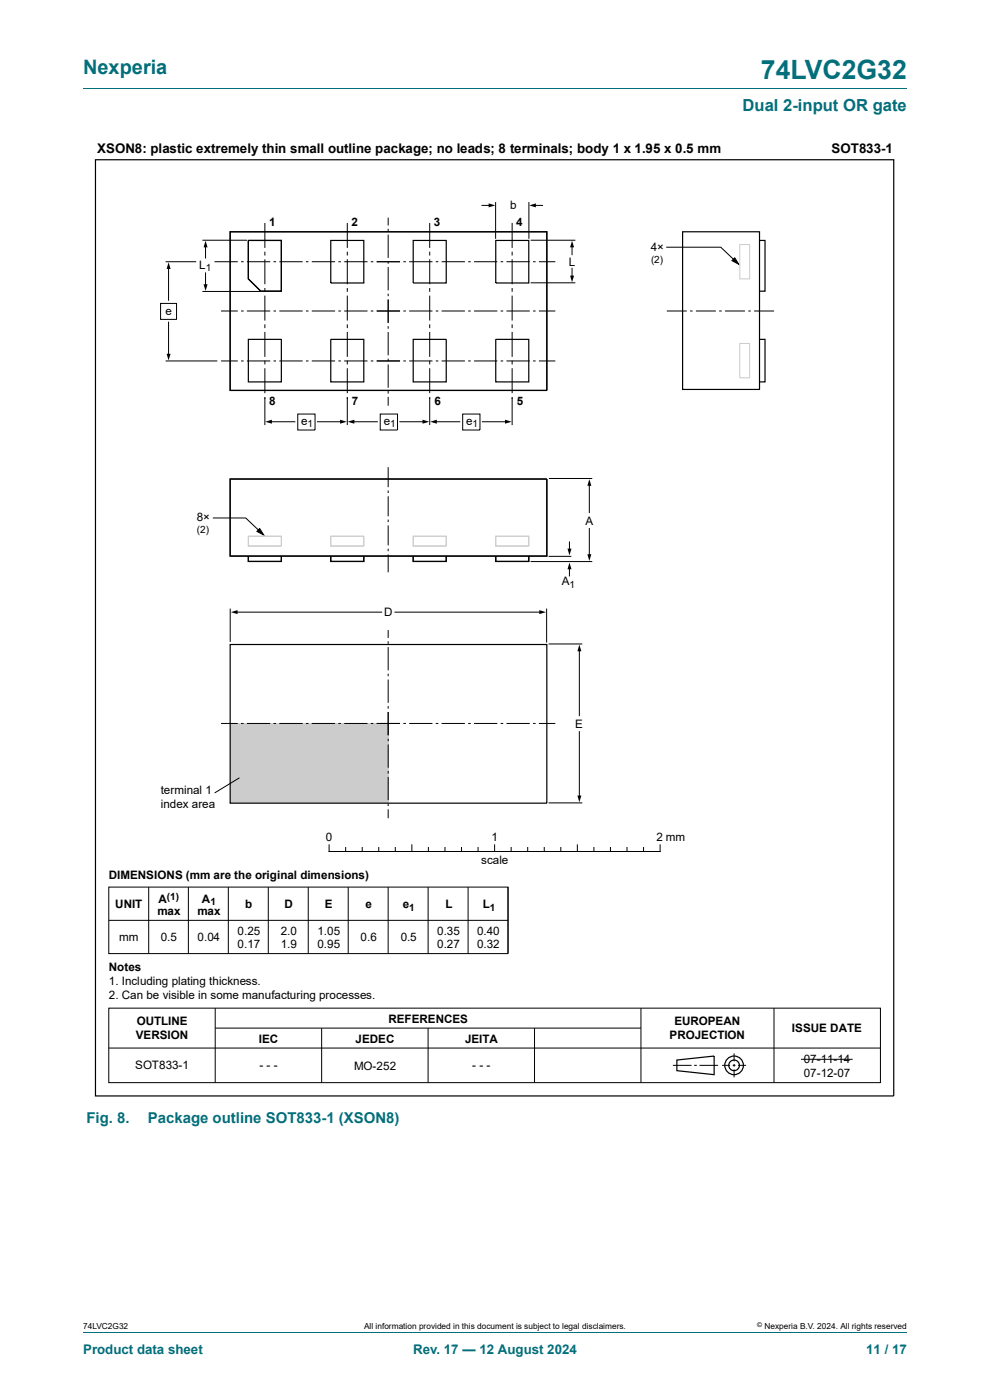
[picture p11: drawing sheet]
<svg xmlns="http://www.w3.org/2000/svg" width="210mm" height="297mm" viewBox="0 0 210 297" stroke-linecap="round" stroke-linejoin="round" font-family="sans-serif">
<path d="M17.6 18.8h174.8" fill="none" stroke="#036f7b" stroke-width=".21"/>
<path d="M48.8 153.5h33.5v16.9h-33.5z" fill="#ccc"/>
<g fill="none" stroke="#000" stroke-width=".21">
<path d="M35.1 55.5h6.5M35.8 56.8v6.9M42.9 51h9.5M43.6 52.2v2.5M43.6 57.9v2.7M45.5 55.5h4.9M51.1 55.5h.6M52.4 55.5h4.9M56.2 47.3v5.3M56.2 53.4v.8M56.2 55v5.3M58 55.5h.6"/>
<path d="M59.3 55.5h4.9M64.9 55.5h.5M66.1 55.5h5M71.8 55.5h.5M73 55.5h5M73.7 47.3v5.3M73.7 53.4v.8M73.7 55v5.3M78.7 55.5h.5M79.9 55.5h5M82.3 46.2v1.6M82.3 48.5v.6"/>
<path d="M82.3 49.8v4.9M82.3 55.4v.5M82.3 56.7v4.9M85.6 55.5h.5M86.8 55.5h4.9M91.2 47.3v5.3M91.2 53.4v.8M91.2 55v5.3M92.4 55.5h.6M93.7 55.5h4.9M99.3 55.5h.6M100.6 55.5h4.9"/>
<path d="M102.2 43.6h1.7M105.1 42.9v7.8M106.2 55.5h.5M107.4 55.5h5M108.6 47.3v5.3M108.6 53.4v.8M108.6 55v5.3M112.2 42.9v7.8M112.6 60h9.4M112.6 51h9.4M113.1 55.5h.5M113.4 43.6h1.7"/>
<path d="M114.3 55.5h3.5M121.3 52.2v1.8M121.3 56.9v1.9M141.3 52.4h11.6l3.2 3.1M155.8 54.7l.9 1.4-1.4-.8zM34.1 64.4h3.3v3.4h-3.3zM35.1 76.6h11M35.8 68.3v7M42.9 61.8h12.3M46.9 66h3.5M46.9 76.6h3.5M51.1 66h.6"/>
<path d="M51.1 76.6h.6M52.4 66h4.9M52.4 76.6h4.9M56.2 61.1v.8M56.2 62.7v5.3M56.2 68.8v.8M56.2 70.4v5.3M56.2 76.5v.8M56.2 78.1v5.3M58 66h.6M58 76.6h.6M59.3 66h4.9"/>
<path d="M59.3 76.6h4.9M64.9 66h.5M64.9 76.6h.5M66.1 66h5M66.1 76.6h5M71.8 66h.5M71.8 76.6h.5M73 66h5M73 76.6h5M73.7 61.1v.8M73.7 62.7v5.3M73.7 68.8v.8"/>
<path d="M73.7 70.4v5.3M73.7 76.5v.8M73.7 78.1v5.3M78.7 66h.5M78.7 76.6h.5M79.9 66h5M79.9 76.6h5M82.3 62.3v.5M82.3 63.5v5M82.3 69.2v.5M82.3 70.4v5M82.3 76.1v.5"/>
<path d="M82.3 77.3v5M85.6 66h.5M85.6 76.6h.5M86.8 66h4.9M86.8 76.6h4.9M91.2 61.1v.8M91.2 62.7v5.3M91.2 68.8v.8M91.2 70.4v5.3M91.2 76.5v.8M91.2 78.1v5.3M92.4 66h.6"/>
<path d="M92.4 76.6h.6M93.7 66h4.9M93.7 76.6h4.9M99.3 66h.6M99.3 76.6h.6M100.6 66h4.9M100.6 76.6h4.9M106.2 66h.5M106.2 76.6h.5M107.4 66h5M107.4 76.6h5M108.6 61.1v.8"/>
<path d="M108.6 62.7v5.3M108.6 68.8v.8M108.6 70.4v5.3M108.6 76.5v.8M108.6 78.1v5.3M113.1 66h.5M113.1 76.6h.5M114.3 66h3.5M114.3 76.6h3.5M141.4 66h4.3M146.4 66h.5M147.6 66h4.2"/>
<path d="M152.6 66h.5M153.8 66h4.2M158.7 66h.6M160 66h4.2M56.2 84.2v6M57.4 89.5h5.1M63.2 87.8h3.6v3.4h-3.6zM67.3 89.5h5.1M73.7 84.2v6M74.9 89.5h5.1M80.7 87.8h3.6v3.4h-3.6zM82.3 83v.5"/>
<path d="M82.3 84.2v1.9M82.3 99.1v4.2M84.8 89.5h5.1M91.2 84.2v6M92.4 89.5h5.1M98.1 87.8h3.7v3.4h-3.7zM102.3 89.5h5.1M108.6 84.2v6M45.2 109.9h6.9l3.2 3M55.1 112.1l.8 1.4-1.4-.8zM82.3 104.1v.5M82.3 105.3v4.2"/>
<path d="M82.3 110.2v.6M82.3 111.5v4.2M82.3 116.4v.5M82.3 117.6v3.8M112.6 119.1h13M116.4 118h4.8M116.4 101.5h9.2M120.8 115v1.7M125 102.8v5.9M125 112.1v5.8M48.8 129.1v7.1M50.1 129.9h30.9"/>
<path d="M82.3 133.7v1.6M82.3 136v.6M82.3 137.3v4.9M83.8 129.9h30.9M116 129.1v7.2M116.4 136.6h7.1M120.8 120.5v1.7M122.9 137.9v13.9M46.9 153.5h3.5M51.1 153.5h.6M52.4 153.5h4.9M58 153.5h.6"/>
<path d="M59.3 153.5h4.9M64.9 153.5h.5M66.1 153.5h5M71.8 153.5h.5M73 153.5h5M78.7 153.5h.5M79.9 153.5h5M82.3 142.9v.5M82.3 144.2v4.9M82.3 149.8v.5M82.3 151v5M82.3 156.7v.5"/>
<path d="M82.3 157.9v5M85.6 153.5h.5M86.8 153.5h4.9M92.4 153.5h.6M93.7 153.5h4.9M99.3 153.5h.6M100.6 153.5h4.9M106.2 153.5h.5M107.4 153.5h5M113.1 153.5h.5M114.3 153.5h3.5M122.9 155.2v13.9"/>
<path d="M50.8 165l-5.3 3.2M69.8 179.2v1.4h70.2v-1.4M73.3 179.8v.8M76.8 179.8v.8M80.3 179.8v.8M82.3 163.6v.5M82.3 164.8v5M82.3 170.5v.5M82.3 171.7v1.9M83.9 179.8v.8M87.4 179.2v1.4M90.9 179.8v.8"/>
<path d="M94.4 179.8v.8M97.9 179.8v.8M101.4 179.8v.8M104.9 179.2v1.4M108.4 179.8v.8M111.9 179.8v.8M115.4 179.8v.8M116.4 170.3h7.1M119 179.8v.8M122.5 179.2v1.4M126 179.8v.8M129.5 179.8v.8"/>
<path d="M133 179.8v.8M136.5 179.8v.8M23.1 188.2h84.7v14.1h-84.7zM23.1 195.2h84.7M31.5 188.2v14M40 188.2v14.1M48.4 188.2v14.1M56.9 188.2v14.1M65.4 188.2v14.1M73.9 188.2v14.1M82.3 188.2v14.1M90.8 188.2v14.1"/>
<path d="M99.3 188.2v14.1M107.8 188.2v14.1M23.1 213.9h163.7v15.8h-163.7zM45.7 213.9v15.8M45.7 218.1h90.3M68.2 218.1v11.6M90.8 218.1v11.6M113.4 218.1v11.6M136 213.9v15.8M164.2 213.9v15.8M23.1 222.3h163.7M142.7 226h4"/>
<path d="M147.2 226h.6M148.4 226h3.9M153.2 226h1.7M155.4 226h.6M155.7 223.5v1.7M155.7 225.7v.6M155.7 226.9v1.6M156.6 226h1.7M169.9 224.7h11"/>
</g>
<g fill="none" stroke="#000" stroke-width=".25">
<path d="M20.3 33.9h169.3v198.6h-169.3zM48.8 49.2h67.2v33.6h-67.2zM52.7 51h7v10.8h-4.4l-2.6-2.6zM70.2 51h7v9h-7zM87.6 51h7.1v9h-7.1zM105.2 51h7v9h-7zM144.8 49.2h16.3v33.4h-16.3zM161.1 51h1.2v10.8h-1.2M52.7 72h7v9h-7zM70.2 72h7v9h-7zM87.6 72h7.1v9h-7.1zM105.2 72h7v9h-7z"/>
<path d="M161.1 72h1.2v9h-1.2M48.8 101.6h67.2v16.4h-67.2zM52.7 118v1.1h7v-1.1M70.2 118v1.1h7v-1.1M87.6 118v1.1h7.1v-1.1M105.2 118v1.1h7v-1.1M48.8 136.7h67.2v33.7h-67.2zM143.6 224.9l7.9-.9v4l-7.9-.9z"/>
<circle cx="155.7" cy="226" r="1.13"/>
<circle cx="155.7" cy="226" r="1.98"/>
</g>
<g fill="#000">
<path d="M35.8 55.6l.4 1.5h-.9zM43.6 51.1l.4 1.4h-.8zM103.7 43.1l1.4 .5-1.4 .4zM112.3 43.6l1.4-.5v.9zM121.3 51.1l.5 1.4h-.9zM120.9 58.5h.9l-.5 1.4zM155.8 54.7l.9 1.4-1.4-.8zM35.3 75.1h.9l-.4 1.4zM43.2 60.3h.8l-.4 1.4zM56.3 89.5l1.4-.5v.9zM72.1 89l1.4 .5-1.4 .4zM73.8 89.5l1.4-.5v.9z"/>
<path d="M89.6 89l1.4 .5-1.4 .4zM91.2 89.5l1.5-.5v.9zM107.1 89l1.4 .5-1.4 .4zM55.1 112.1l.8 1.4-1.4-.8zM120.4 116.4h.8l-.4 1.4zM125 101.6l.4 1.5h-.8zM124.6 117.6h.8l-.4 1.4zM49 129.9l1.4-.5v.9zM114.4 129.4l1.4 .5-1.4 .4zM120.8 119.4l.4 1.4h-.8zM122.9 136.8l.4 1.4h-.8zM122.5 168.8h.8l-.4 1.4z"/>
</g>
<path d="M156.9 51.9h2.1v7.3h-2.1zM156.9 72.9h2.1v7.3h-2.1zM52.7 113.8h7v2h-7zM70.2 113.8h7v2h-7zM87.6 113.8h7.1v2h-7.1zM105.2 113.8h7v2h-7z" fill="none" stroke="#ccc" stroke-width=".21"/>
<path d="M17.6 282.6h174.8" fill="none" stroke="#036f7b" stroke-width=".21"/>
<text font-size="5.6" fill="#036f7b" x="161.4" y="16.8">74LVC2G32</text>
<text font-size="4.2" fill="#036f7b" x="17.6" y="15.6">Nexperia</text>
<text font-size="3.5" fill="#036f7b" x="157.5" y="23.7">Dual 2-input OR gate</text>
<g font-size="3.2" fill="#036f7b">
<text x="18.3" y="238.2">Fig. 8.</text>
<text x="31.3" y="238.2">Package outline SOT833-1 (XSON8)</text>
</g>
<g font-size="2.8">
<text x="20.6" y="32.5">XSON8: plastic extremely thin small outline package; no leads; 8 terminals; body 1 x 1.95 x 0.5 mm</text>
<text x="176.4" y="32.5">SOT833-1</text>
</g>
<g font-size="2.8" fill="#036f7b">
<text x="17.6" y="287.2">Product data sheet</text>
<text x="87.6" y="287.2">Rev. 17 — 12 August 2024</text>
<text x="183.7" y="287.2">11 / 17</text>
</g>
<g font-size="2.5">
<text x="57.1" y="47.9">1</text>
<text x="74.5" y="47.9">2</text>
<text x="92.1" y="47.9">3</text>
<text x="108.2" y="44.4">b</text>
<text x="109.5" y="47.9">4</text>
<text x="138" y="53.3">4×</text>
<text x="42.3" y="57">L</text>
<text x="120.7" y="56.3">L</text>
<text x="35.1" y="66.8">e</text>
<text x="57.1" y="85.9">8</text>
<text x="74.7" y="85.9">7</text>
<text x="92.2" y="85.9">6</text>
<text x="109.6" y="85.9">5</text>
<text x="63.9" y="90.1">e</text>
<text x="81.4" y="90.1">e</text>
<text x="98.8" y="90.1">e</text>
<text x="41.8" y="110.5">8×</text>
<text x="124.2" y="111.3">A</text>
<text x="119.2" y="124.2">A</text>
<text x="81.5" y="130.7">D</text>
<text x="122" y="154.4">E</text>
<text x="34.1" y="168.4">terminal 1</text>
<text x="34.1" y="171.3">index area</text>
<text x="69.1" y="178.5">0</text>
<text x="104.2" y="178.5">1</text>
<text x="139.2" y="178.5">2 mm</text>
<text x="102.1" y="183.3">scale</text>
<text x="23.1" y="186.5">DIMENSIONS (mm are the original dimensions)</text>
<text x="33.6" y="191.5">A</text>
<text x="42.8" y="191.5">A</text>
<text x="24.4" y="192.7">UNIT</text>
<text x="33.4" y="194">max</text>
<text x="41.9" y="194">max</text>
<text x="52" y="192.7">b</text>
<text x="60.4" y="192.7">D</text>
<text x="68.9" y="192.7">E</text>
<text x="77.5" y="192.7">e</text>
<text x="85.5" y="192.7">e</text>
<text x="94.5" y="192.7">L</text>
<text x="102.4" y="192.7">L</text>
<text x="25.3" y="199.6">mm</text>
<text x="34.1" y="199.7">0.5</text>
<text x="41.9" y="199.7">0.04</text>
<text x="50.4" y="198.3">0.25</text>
<text x="50.4" y="201.1">0.17</text>
<text x="59.5" y="198.3">2.0</text>
<text x="59.5" y="201.1">1.9</text>
<text x="67.4" y="198.3">1.05</text>
<text x="67.4" y="201.1">0.95</text>
<text x="76.5" y="199.7">0.6</text>
<text x="85" y="199.7">0.5</text>
<text x="92.8" y="198.3">0.35</text>
<text x="92.8" y="201.1">0.27</text>
<text x="101.2" y="198.3">0.40</text>
<text x="101.2" y="201.1">0.32</text>
<text x="23.1" y="205.9">Notes</text>
<text x="23.1" y="208.9">1. Including plating thickness.</text>
<text x="23.1" y="211.9">2. Can be visible in some manufacturing processes.</text>
<text x="28.8" y="220.5">VERSION</text>
<text x="29" y="217.5">OUTLINE</text>
<text x="54.9" y="221.2">IEC</text>
<text x="75.4" y="221.2">JEDEC</text>
<text x="82.4" y="216.9">REFERENCES</text>
<text x="98.7" y="221.2">JEITA</text>
<text x="142" y="220.5">PROJECTION</text>
<text x="143" y="217.5">EUROPEAN</text>
<text x="168" y="218.9">ISSUE DATE</text>
<text x="28.7" y="226.8">SOT833-1</text>
<text x="55" y="226.8">- - -</text>
<text x="75.1" y="227">MO-252</text>
<text x="100.2" y="226.8">- - -</text>
<text x="170.5" y="225.6">07-11-14</text>
<text x="170.5" y="228.6">07-12-07</text>
</g>
<g font-size="2.1">
<text x="43.7" y="57.5">1</text>
<text x="138.1" y="55.8">(2)</text>
<text x="65.3" y="90.6">1</text>
<text x="82.8" y="90.6">1</text>
<text x="100.2" y="90.6">1</text>
<text x="41.8" y="113">(2)</text>
<text x="120.8" y="124.7">1</text>
<text x="35.4" y="190.8">(1)</text>
<text x="44.6" y="192">1</text>
<text x="86.8" y="193.2">1</text>
<text x="103.9" y="193.2">1</text>
</g>
<g font-size="1.8">
<text x="17.6" y="282">74LVC2G32</text>
<text x="77.2" y="282">All information provided in this document is subject to legal disclaimers.</text>
<text x="162.2" y="282">Nexperia B.V. 2024. All rights reserved</text>
</g>
<text font-size="1.4" x="160.6" y="281.6">©</text>
</svg>
